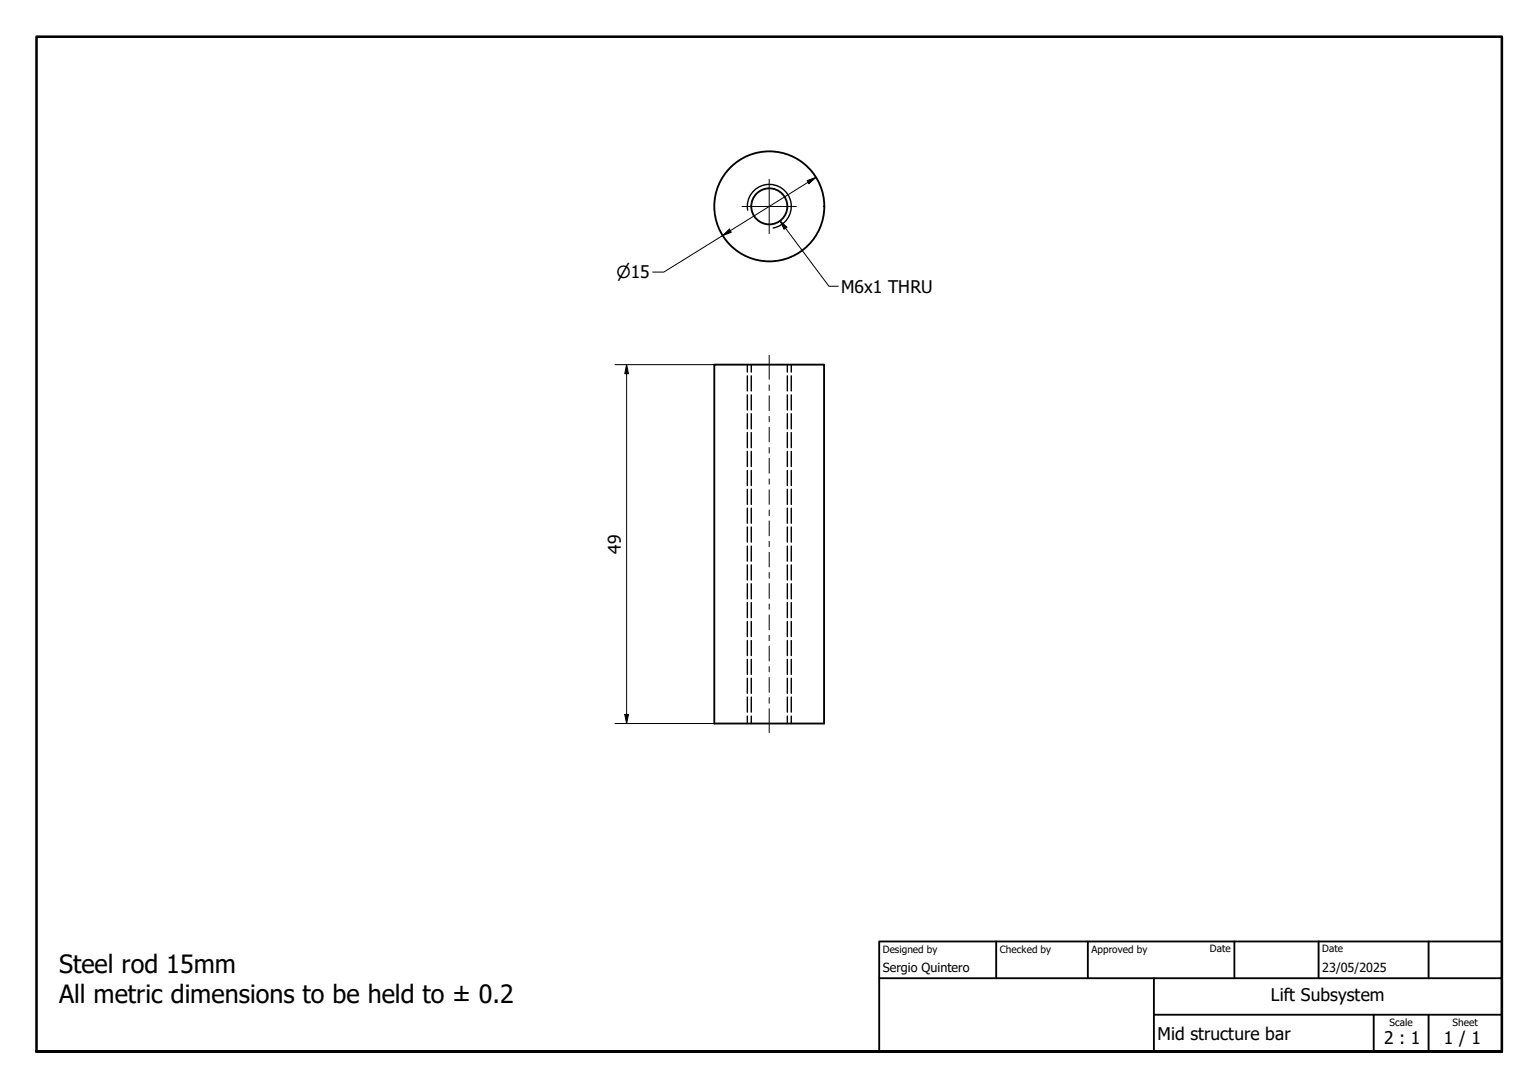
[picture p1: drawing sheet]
<svg xmlns="http://www.w3.org/2000/svg" width="420mm" height="297mm" viewBox="0 0 420 297" stroke-linecap="round" stroke-linejoin="round" font-family="sans-serif">
<!-- layer: Hidden (ISO) -->
<g fill="none" stroke="#000" stroke-width=".38">
<path d="M204 99.6v2M205.1 99.6v2M214.9 99.6v2M216 99.6v2M204 102.6v4.1M204 107.8v4.1M204 113v4.1M204 118.1v4.1M205.1 102.6v4.1M205.1 107.8v4.1M205.1 113v4.1M205.1 118.1v4.1"/>
<path d="M214.9 102.6v4.1M214.9 107.8v4.1M214.9 113v4.1M214.9 118.1v4.1M216 102.6v4.1M216 107.8v4.1M216 113v4.1M216 118.1v4.1M204 123.2v4.2M204 128.4v4.2M204 133.6v4.1M204 138.7v4.2"/>
<path d="M205.1 123.2v4.2M205.1 128.4v4.2M205.1 133.6v4.1M205.1 138.7v4.2M214.9 123.2v4.2M214.9 128.4v4.2M214.9 133.6v4.1M214.9 138.7v4.2M216 123.2v4.2M216 128.4v4.2M216 133.6v4.1M216 138.7v4.2"/>
<path d="M204 143.9v4.1M204 149.1v4.1M204 154.2v4.2M204 159.4v4.1M205.1 143.9v4.1M205.1 149.1v4.1M205.1 154.2v4.2M205.1 159.4v4.1M214.9 143.9v4.1M214.9 149.1v4.1M214.9 154.2v4.2M214.9 159.4v4.1"/>
<path d="M216 143.9v4.1M216 149.1v4.1M216 154.2v4.2M216 159.4v4.1M204 164.5v4.1M204 169.7v4.1M204 174.9v4.1M205.1 164.5v4.1M205.1 169.7v4.1M205.1 174.9v4.1M214.9 164.5v4.1M214.9 169.7v4.1"/>
<path d="M214.9 174.9v4.1M216 164.5v4.1M216 169.7v4.1M216 174.9v4.1M204 180v4.1M204 185.2v4.1M204 190.3v4.1M204 195.5v2M205.1 180v4.1M205.1 185.2v4.1M205.1 190.3v4.1M205.1 195.5v2"/>
<path d="M214.9 180v4.1M214.9 185.2v4.1M214.9 190.3v4.1M214.9 195.5v2M216 180v4.1M216 185.2v4.1M216 190.3v4.1M216 195.5v2"/>
</g>
<!-- layer: Visible (ISO) -->
<g fill="none" stroke="#000" stroke-width=".51">
<path d="M195 99.6h30v97.9h-30z"/>
<circle cx="210" cy="56.3" r="15"/>
<circle cx="210" cy="56.3" r="4.9"/>
</g>
<!-- layer: Visible Narrow (ISO) -->
<path d="M204.1 57.4a6 6 0 0 1 4.9-7 6 6 0 0 1 6.9 4.9 6 6 0 0 1-4.8 7" fill="none" stroke="#000" stroke-width=".38"/>
<!-- layer: Title (ISO) -->
<path d="M240 257h170v30.1h-170zM272 257v10.1M297 257v10.1M337 257v10.1M360 257v10.1M390 257v10.1M240 267.1h170M315 277h95M315 267.1v20M375 277v10.1M390 277v10.1" fill="none" stroke="#000" stroke-width=".51"/>
<!-- layer: Border (ISO) -->
<path d="M10 287.1v-277.1h400v277.1h-400h400" fill="none" stroke="#000" stroke-width=".7"/>
<!-- layer: Dimension (ISO) -->
<path d="M220.3 49.3l2.5-.9-1.9 1.8zM222.8 48.4l-41.6 25.9h-3M197.3 64.3l1.8-1.8 .5 .9zM167.9 99.6h27.1M171.1 99.6l.5 2.4h-1zM171.1 99.6v97.9M167.9 197.5h37.2M170.6 195.1h1l-.5 2.4z" fill="none" stroke="#000" stroke-width=".27"/>
<path d="M220.3 49.3l2.5-.9-1.9 1.8zM197.3 64.3l1.8-1.8 .5 .9zM171.1 99.6l.5 2.4h-1zM170.6 195.1h1l-.5 2.4z" fill="#000"/>
<!-- layer: Symbol (ISO) -->
<path d="M213 60.3l1.8 1.7-.7 .6zM213 60.3l13.3 17.9h2.6" fill="none" stroke="#000" stroke-width=".27"/>
<path d="M213 60.3l1.8 1.7-.7 .6z" fill="#000"/>
<!-- layer: Centerline (ISO) -->
<g fill="none" stroke="#000" stroke-width=".27">
<path d="M210 97v6.6M210 105.1v1.5M210 108.1v4M210 113.7v1.4M210 116.6v4M210 122.2v1.5M210 125.1v4.1M210 130.7v1.5M210 133.7v4M210 139.2v1.6M210 142.2v4.1M210 147.8v1.5"/>
<path d="M210 150.8v4M210 156.3v1.5M210 159.3v4.1M210 164.9v1.5M210 167.9v4M210 173.4v1.5M210 176.4v4.1M210 182v1.4M210 185v4M210 190.5v1.5M210 193.5v6.5"/>
</g>
<!-- layer: Center Mark (ISO) -->
<path d="M202.6 56.4h14.8M210 48.9v14.9" fill="none" stroke="#000" stroke-width=".27"/>
<g font-size="6.9">
<text x="16.1" y="265.6">Steel rod 15mm</text>
<text x="16.1" y="273.8">All metric dimensions to be held to ± 0.2</text>
</g>
<g font-size="4.8">
<text x="229.6" y="79.9">M6x1 THRU</text>
<text x="169.5" y="151.2" transform="rotate(-90 169.5 151.2)">49</text>
<text x="347" y="273.4">Lift Subsystem</text>
<text x="316" y="283.8">Mid structure bar</text>
<text x="377.9" y="284.9">2 : 1</text>
<text x="394.2" y="285">1 / 1</text>
</g>
<text font-size="4.6" x="168.3" y="76">⌀15</text>
<g font-size="3.4">
<text x="241" y="265.4">Sergio Quintero</text>
<text x="361" y="265.5">23/05/2025</text>
</g>
<g font-size="2.7">
<text x="241" y="260.1">Designed by</text>
<text x="273" y="260.1">Checked by</text>
<text x="298" y="260.1">Approved by</text>
<text x="330.3" y="260">Date</text>
<text x="361" y="260">Date</text>
<text x="379.3" y="280.1">Scale</text>
<text x="396.6" y="280.1">Sheet</text>
</g>
</svg>
